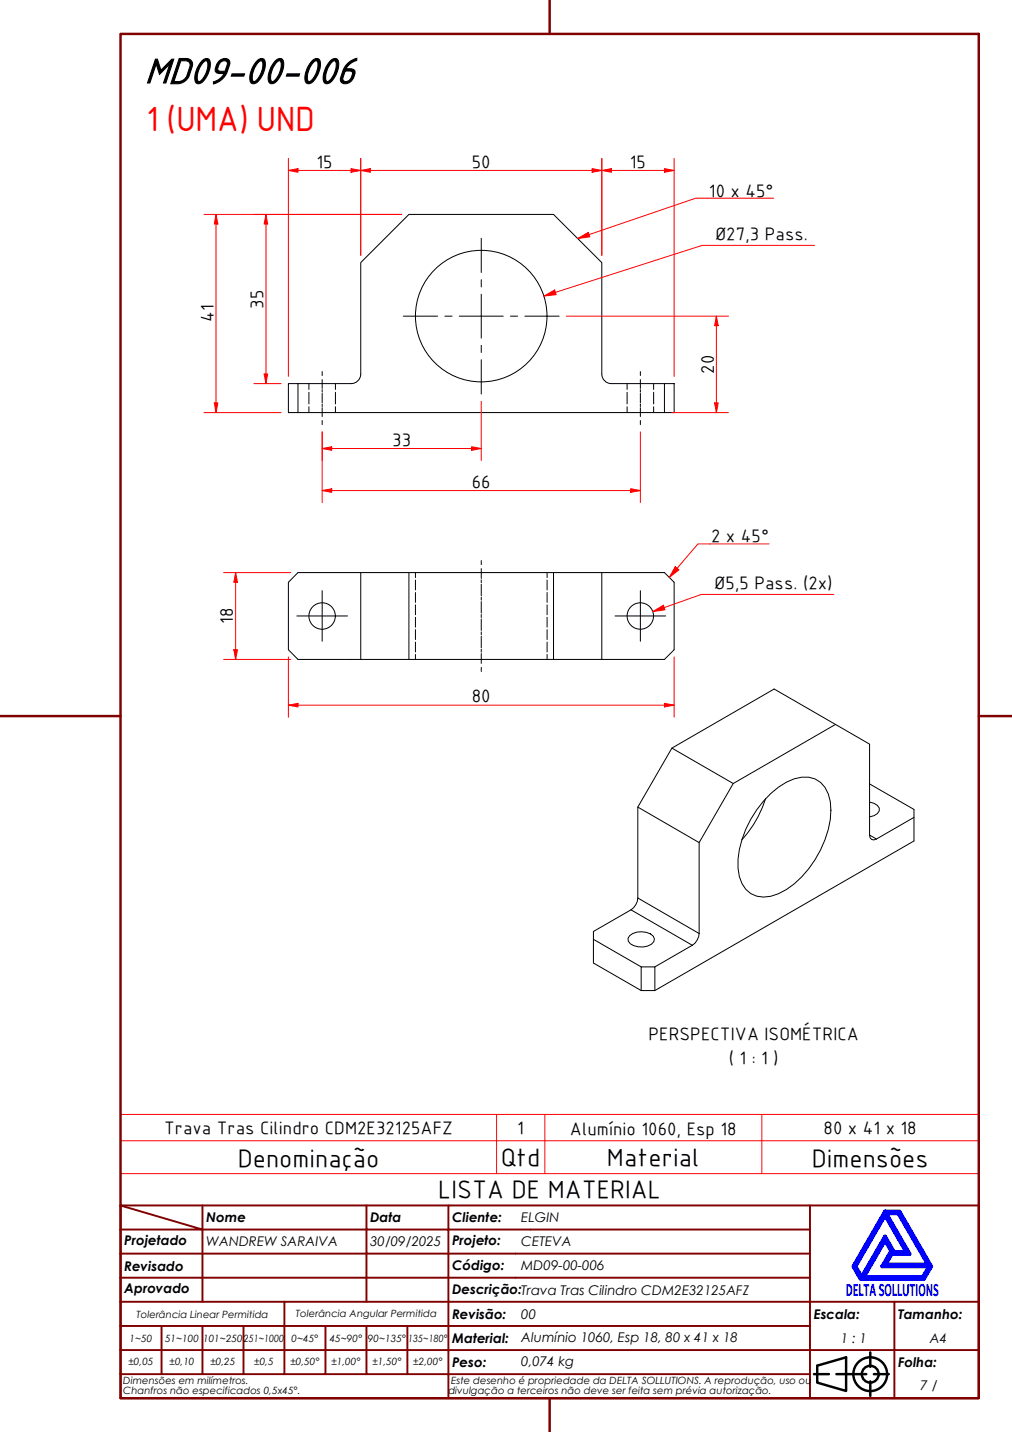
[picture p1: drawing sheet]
<svg xmlns="http://www.w3.org/2000/svg" width="210mm" height="297mm" viewBox="0 0 210 297" stroke-linecap="round" stroke-linejoin="round" font-family="sans-serif">
<!-- layer: Hidden (ABNT) -->
<g fill="none" stroke="#000" stroke-width=".21">
<path d="M64.1 79.6v1.2M69.6 79.6v1.2M130.1 79.6v1.2M135.6 79.6v1.2M64.1 81.4v2.4M64.1 84.4v1.2M69.6 81.4v2.4M69.6 84.4v1.2M130.1 81.4v2.4M130.1 84.4v1.2M135.6 81.4v2.4M135.6 84.4v1.2"/>
<path d="M86.2 118.8v1M113.5 118.8v1M86.2 120.3v2.1M86.2 122.9v2.1M86.2 125.5v2M86.2 128v2.1M86.2 130.6v2.1M86.2 133.2v2M86.2 135.7v1.1M113.5 120.3v2.1M113.5 122.9v2.1M113.5 125.5v2"/>
<path d="M113.5 128v2.1M113.5 130.6v2.1M113.5 133.2v2M113.5 135.7v1.1"/>
</g>
<!-- layer: Visible (ABNT) -->
<g fill="none" stroke="#000" stroke-width=".21">
<path d="M59.8 79.6h2v6h-2zM61.8 79.6h11a2 2 0 0 0 2-2v-23.1l10-10h30l10 10v23.1a2 2 0 0 0 2 2h11M137.8 79.6h2v6h-2zM61.8 85.6h76M74.8 118.8h50M74.8 118.8h-13l-2 2v14l2 2h13M74.8 118.8v18M84.8 118.8v18M114.8 118.8v18M124.8 118.8h13l2 2v14l-2 2h-13M124.8 118.8v18M74.8 136.8h50"/>
<path d="M139.4 155.2l12.7 7.3M173.3 150.3l-12.7-7.4-21.2 12.3-7.1 12.2v18.9M132.3 167.4l12.7 7.4M158.8 165.7a23.2 23.2 0 0 1-4.9 8.5M159.9 164.6a10.8 10.8 0 0 1 7.8-3.4 5 5 0 0 1 4.1 3.5 15.4 15.4 0 0 1-1.6 11.6 19.2 19.2 0 0 1-8.7 9.1 5.8 5.8 0 0 1-6.8-.9 8.5 8.5 0 0 1-1.6-6.3 21.7 21.7 0 0 1 6.8-13.6zM180.4 162.6l9.2 5.3v6.5l-53.8 31.1M180.4 173.2l.1 .6 .3 .3 .5 .1 .5-.2M180.4 173.2v-18.8l-7.1-4.1-21.2 12.2-7.1 12.3v18.8M180.4 166.4a1.82 1.82 0 0 1 2 1.8l-.4 .5-.7 .5-.9 .2M180.4 173.2l1.4 .8M189.6 169.6l-7.8 4.4M123.1 194.8l9.9 5.8"/>
<path d="M130.6 194.1a3.9 3.9 0 0 1 4.9 .1l.2 .6a2.19 2.19 0 0 1-2.3 1.6 3.1 3.1 0 0 1-3.1-1.2v-.6zM130.9 188.7l-7.8 4.5v6.6l9.9 5.7M130.9 188.7l12.7 7.4M132.3 186.3a3.2 3.2 0 0 1-1.4 2.4M132.3 186.3l12.7 7.3M143.6 196.1l-7.8 4.5M145 193.6a3.2 3.2 0 0 1-1.4 2.5M133 200.6h2.8v4.9h-2.8z"/>
<circle cx="99.8" cy="65.6" r="13.6"/>
<circle cx="66.8" cy="127.8" r="2.74"/>
<circle cx="132.8" cy="127.8" r="2.74"/>
</g>
<path d="M25 236.6h178v-5.4h-178v12.2M103 231.2v12.2M113 231.2v12.2M158 231.2v12.2M203 236.6v6.8h-178M25 243.4v6.6h178v-6.6" fill="none" stroke="#f00" stroke-width=".21"/>
<!-- layer: Borda A3/A4 (ABNT) -->
<path d="M25 7h178v283h-178zM114 0v7M0 148.5h25M203 148.5h7M114 290v7" fill="none" stroke="#800000" stroke-width=".51"/>
<path d="M183.6 257.3l1.2 2.2-1.8 3.2h9.7l-1.3 2.2h-12.2zM183.6 252.1l4.4 7.6h-2.6l-1.8-3.2-4.9 8.4-1.3-2.2zM183.6 251.3h3l6.5 11.4-1.5 2.6h-13.1l-1.5-2.6zM183.8 251.7h2.5l6.2 10.6h-8.8l1.3-2.2h3.7zM185 259.7h.2l-.1 .2z" fill="none" stroke="#00f" stroke-width=".8"/>
<!-- layer: 0 -->
<path d="M178.5 265.3h13.1" fill="none" stroke="#000" stroke-width=".21"/>
<g fill="none" stroke="#800000" stroke-width=".4">
<path d="M25 250l17 5h-17M25 250h178v40h-178zM42 255h34v5h17M42 255v15M42 250v5M76 250v5h17v5M93 250v5h75M168 250v20h-143M25 260h51v10M25 275h17M33.5 275v10M50.5 275h-8.5v10"/>
<path d="M59 270v15h-8.5M67.5 275v10h-8.5M76 275v10h8.5M84.5 275v10M93 275h-42.5v10M93 260v5h-68M93 275v10h75M93 260h75M93 275h75M168 265h-75v10M185.5 270v10h17.5M203 270h-35v10h17.5v10"/>
<path d="M25 285h25.5M25 280h143v10M67.5 285h8.5M84.5 285h8.5v5"/>
</g>
<g fill="none" stroke="#000" stroke-width=".51">
<path d="M168.8 285h3.1M169.5 283.3l6-1.8v7l-6-1.7zM173.5 285h6.2M180.5 280.5v3M180.5 286.5v3M181.3 285h3"/>
<circle cx="180.5" cy="285" r="3.5"/>
<circle cx="180.5" cy="285" r="1.75"/>
</g>
<!-- layer: Linha de centro (ISO) -->
<g fill="none" stroke="#000" stroke-width=".21">
<path d="M66.8 77.1v.8M66.8 78.7v1.9M132.8 77.1v.8M132.8 78.7v1.9M66.8 80.8v.5M66.8 81.6v2M66.8 83.8v.5M66.8 84.6v1.8M66.8 87.2v.9M132.8 80.8v.5M132.8 81.6v2M132.8 83.8v.5"/>
<path d="M132.8 84.6v1.8M132.8 87.2v.9M99.8 116.3v.8M99.8 117.9v2.1M99.8 120.3v.6M99.8 121.2v2.4M99.8 123.9v.6M99.8 124.8v2.4M99.8 127.5v.6M99.8 128.4v2.4M99.8 131.1v.6M99.8 132v2.4"/>
<path d="M99.8 134.7v.6M99.8 135.6v2M99.8 138.4v.9"/>
</g>
<!-- layer: Marca de centro (ISO) -->
<g fill="none" stroke="#000" stroke-width=".21">
<path d="M99.8 49.4v7.1M99.8 58v1.5M83.7 65.6h7.1M92.3 65.6h1.5M95.3 65.6h9.1M99.8 61v9.1M99.8 71.6v1.5M99.8 74.6v7.1M105.9 65.6h1.5M108.9 65.6h7.1M61.6 127.8h10.5M66.8 122.5v10.5"/>
<path d="M127.6 127.8h10.5M132.8 122.5v10.5"/>
</g>
<path d="M44.8 44.5v2" fill="none" stroke="#f00" stroke-width=".21"/>
<path d="M44.8 44.5l.4 2h-.8z" fill="#f00"/>
<path d="M44.8 44.5l.4 2h-.8zM44.8 83.6v2" fill="none" stroke="#f00" stroke-width=".21"/>
<path d="M44.4 83.6h.8l-.4 2z" fill="#f00"/>
<path d="M74.8 35.4h2M42.3 44.5h41M44.8 46.5v37.1M42.3 85.6h16M44.4 83.6h.8l-.4 2z" fill="none" stroke="#f00" stroke-width=".21"/>
<path d="M74.8 35.4l2-.4v.7z" fill="#f00"/>
<path d="M74.8 35.4l2-.4v.7zM122.8 35.4h2" fill="none" stroke="#f00" stroke-width=".21"/>
<path d="M122.8 35l2 .4-2 .3z" fill="#f00"/>
<path d="M74.8 32.9v20.1M76.8 35.4h46M122.8 35l2 .4-2 .3zM124.8 32.9v20.1M48.9 118.8v2" fill="none" stroke="#f00" stroke-width=".21"/>
<path d="M48.9 118.8l.4 2h-.8z" fill="#f00"/>
<path d="M48.9 118.8l.4 2h-.8zM48.9 134.8v2" fill="none" stroke="#f00" stroke-width=".21"/>
<path d="M48.5 134.8h.8l-.4 2z" fill="#f00"/>
<path d="M46.4 118.8h13.9M46.4 136.8h13.9M48.5 134.8h.8l-.4 2zM48.9 120.8v14" fill="none" stroke="#f00" stroke-width=".21"/>
<path d="M122.2 48.7l-2.4 .8" fill="none" stroke="#f00" stroke-width=".21"/>
<path d="M119.8 49.5l2.2-1.3 .3 .9z" fill="#f00"/>
<path d="M119.8 49.5l2.2-1.3 .3 .9zM160.5 41.1h-16.2l-22.1 7.6" fill="none" stroke="#f00" stroke-width=".21"/>
<path d="M55.2 44.5v2" fill="none" stroke="#f00" stroke-width=".21"/>
<path d="M55.2 44.5l.3 2h-.7z" fill="#f00"/>
<path d="M55.2 44.5l.3 2h-.7zM55.2 77.6v2" fill="none" stroke="#f00" stroke-width=".21"/>
<path d="M54.8 77.6h.7l-.3 2z" fill="#f00"/>
<path d="M52.7 44.5h30.6M55.2 46.5v31.1M52.7 79.6h5.6M54.8 77.6h.7l-.3 2zM148.6 65.6v2" fill="none" stroke="#f00" stroke-width=".21"/>
<path d="M148.6 65.6l.4 2h-.8z" fill="#f00"/>
<path d="M148.6 65.6l.4 2h-.8zM148.6 83.6v2" fill="none" stroke="#f00" stroke-width=".21"/>
<path d="M148.2 83.6h.8l-.4 2z" fill="#f00"/>
<path d="M72.8 35.4h2M117.5 65.6h33.6M148.6 67.6v16M139.3 85.6h11.8M148.2 83.6h.8l-.4 2z" fill="none" stroke="#f00" stroke-width=".21"/>
<path d="M72.8 35l2 .4-2 .3z" fill="#f00"/>
<path d="M59.8 35.4h2M72.8 35l2 .4-2 .3z" fill="none" stroke="#f00" stroke-width=".21"/>
<path d="M59.8 35.4l2-.4v.7z" fill="#f00"/>
<path d="M59.8 35.4l2-.4v.7zM59.8 32.9v45.2M61.8 35.4h11M74.8 32.9v20.1M124.8 35.4h2" fill="none" stroke="#f00" stroke-width=".21"/>
<path d="M124.8 35.4l2-.4v.7z" fill="#f00"/>
<path d="M124.8 35.4l2-.4v.7zM137.8 35.4h2" fill="none" stroke="#f00" stroke-width=".21"/>
<path d="M137.8 35l2 .4-2 .3z" fill="#f00"/>
<path d="M124.8 32.9v20.1M126.8 35.4h11M137.8 35l2 .4-2 .3zM139.8 32.9v45.2M97.8 93h2" fill="none" stroke="#f00" stroke-width=".21"/>
<path d="M97.8 92.7l2 .3-2 .4z" fill="#f00"/>
<path d="M66.8 93h2M97.8 92.7l2 .3-2 .4z" fill="none" stroke="#f00" stroke-width=".21"/>
<path d="M66.8 93l2-.3v.7z" fill="#f00"/>
<path d="M66.8 93l2-.3v.7zM66.8 89.6v5.9M68.8 93h29M99.8 83.2v12.3M130.8 101.8h2" fill="none" stroke="#f00" stroke-width=".21"/>
<path d="M130.8 101.4l2 .4-2 .3z" fill="#f00"/>
<path d="M66.8 101.8h2M130.8 101.4l2 .4-2 .3z" fill="none" stroke="#f00" stroke-width=".21"/>
<path d="M66.8 101.8l2-.4v.7z" fill="#f00"/>
<path d="M66.8 89.6v14.7M132.8 89.6v14.7M66.8 101.8l2-.4v.7zM68.8 101.8h62M59.8 146.3h2" fill="none" stroke="#f00" stroke-width=".21"/>
<path d="M59.8 146.3l2-.4v.7z" fill="#f00"/>
<path d="M59.8 146.3l2-.4v.7zM137.8 146.3h2" fill="none" stroke="#f00" stroke-width=".21"/>
<path d="M137.8 145.9l2 .4-2 .3z" fill="#f00"/>
<path d="M59.8 136.3v12.5M139.8 136.3v12.5M61.8 146.3h76M137.8 145.9l2 .4-2 .3z" fill="none" stroke="#f00" stroke-width=".21"/>
<path d="M140.4 117.9l-1.6 1.9" fill="none" stroke="#f00" stroke-width=".21"/>
<path d="M140.1 117.5l.7 .7-2 1.6z" fill="#f00"/>
<path d="M140.1 117.5l.7 .7-2 1.6zM159.5 112.8h-14.7l-4.4 5.1M137.8 126l-2.4 .9" fill="none" stroke="#f00" stroke-width=".21"/>
<path d="M135.4 126.9l2.2-1.4 .3 1z" fill="#f00"/>
<path d="M115.2 60.6l-2.4 .8M135.4 126.9l2.2-1.4 .3 1zM173 123.3h-27.5l-7.7 2.7" fill="none" stroke="#f00" stroke-width=".21"/>
<path d="M112.8 61.4l2.2-1.2 .4 .9z" fill="#f00"/>
<path d="M169 50.9h-23.3l-30.5 9.7M112.8 61.4l2.2-1.2 .4 .9z" fill="none" stroke="#f00" stroke-width=".21"/>
<text font-size="81.9" fill="#fff" x="188.7" y="289">.</text>
<text font-size="8.1" x="30" y="17.3">MD09-00-006</text>
<text font-size="7" fill="#f00" x="30.4" y="27.1">1 (UMA) UND</text>
<g font-size="5.4">
<text x="49.3" y="242">Denominação</text>
<text x="103.9" y="241.8">Qtd</text>
<text x="125.9" y="241.8">Material</text>
<text x="168.4" y="242">Dimensões</text>
<text x="90.9" y="248.5">LISTA DE MATERIAL</text>
</g>
<g font-size="3.9">
<text x="65.6" y="34.8">15</text>
<text x="97.9" y="34.8">50</text>
<text x="130.6" y="34.8">15</text>
<text x="147" y="40.8">10 x 45°</text>
<text x="148.4" y="49.8">Ø27,3 Pass.</text>
<text x="54.6" y="64" transform="rotate(-90 54.6 64)">35</text>
<text x="44.3" y="66.9" transform="rotate(-90 44.3 66.9)">41</text>
<text x="148" y="77.5" transform="rotate(-90 148 77.5)">20</text>
<text x="81.4" y="92.5">33</text>
<text x="97.9" y="101.2">66</text>
<text x="147.5" y="112.5">2 x 45°</text>
<text x="148.2" y="122.2">Ø5,5 Pass. (2x)</text>
<text x="48.3" y="129.5" transform="rotate(-90 48.3 129.5)">18</text>
<text x="97.9" y="145.7">80</text>
<text x="134.5" y="215.7">PERSPECTIVA ISOMÉTRICA</text>
<text x="151.2" y="220.7">( 1 : 1 )</text>
<text x="34.1" y="235.2">Trava Tras Cilindro CDM2E32125AFZ</text>
<text x="107.3" y="235.2">1</text>
<text x="118.2" y="235.3">Alumínio 1060, Esp 18</text>
<text x="170.8" y="235.2">80 x 41 x 18</text>
</g>
<text font-size="3.9" fill="#00f" x="175.4" y="268.8">DELTASOLLUTIONS</text>
<g font-size="2.8">
<text x="42.8" y="253.5">Nome</text>
<text x="76.8" y="253.5">Data</text>
<text x="93.8" y="253.6">Cliente:</text>
<text x="108.1" y="253.5">ELGIN</text>
<text x="25.8" y="263.6">Revisado</text>
<text x="25.8" y="258.3">Projetado</text>
<text x="42.8" y="258.5">WANDREW SARAIVA</text>
<text x="76.8" y="258.4">30/09/2025</text>
<text x="93.8" y="263.4">Código:</text>
<text x="93.8" y="258.3">Projeto:</text>
<text x="108.1" y="263.5">MD09-00-006</text>
<text x="108.1" y="258.5">CETEVA</text>
<text x="25.8" y="268.3">Aprovado</text>
<text x="93.8" y="268.3">Descrição:Trava Tras Cilindro CDM2E32125AFZ</text>
<text x="93.8" y="273.6">Revisão:</text>
<text x="108.1" y="273.5">00</text>
<text x="168.8" y="273.5">Escala:</text>
<text x="186.3" y="273.5">Tamanho:</text>
<text x="93.8" y="278.6">Material:</text>
<text x="108.1" y="278.3">Alumínio 1060, Esp 18, 80 x 41 x 18</text>
<text x="174.4" y="278.5">1 : 1</text>
<text x="192.8" y="278.6">A4</text>
<text x="93.8" y="283.5">Peso:</text>
<text x="108.1" y="283.3">0,074 kg</text>
<text x="186.3" y="283.5">Folha:</text>
<text x="190.9" y="288.4">7 / 16</text>
</g>
<g font-size="2.1">
<text x="28.3" y="273.3">Tolerância Linear Permitida</text>
<text x="61.4" y="273.1">Tolerância Angular Permitida</text>
<text x="26.9" y="278.3">1~50</text>
<text x="34.2" y="278.3">51~100</text>
<text x="42.1" y="278.3">101~250</text>
<text x="50.5" y="278.3">251~1000</text>
<text x="60.5" y="278.3">0~45°</text>
<text x="68.4" y="278.3">45~90°</text>
<text x="76.3" y="278.3">90~135°</text>
<text x="84.7" y="278.3">135~180°</text>
<text x="25.6" y="287.1">Dimensões em milímetros.</text>
<text x="26.6" y="283.2">±0,05</text>
<text x="35.2" y="283.2">±0,10</text>
<text x="43.6" y="283.2">±0,25</text>
<text x="52.7" y="283.2">±0,5</text>
<text x="60.2" y="283.2">±0,50°</text>
<text x="68.7" y="283.2">±1,00°</text>
<text x="77.2" y="283.2">±1,50°</text>
<text x="85.7" y="283.2">±2,00°</text>
<text x="93.6" y="287.1">Este desenho é propriedade da DELTA SOLLUTIONS. A reprodução, uso ou</text>
<text x="25.6" y="289.2">Chanfros não especificados 0,5x45°.</text>
<text x="93" y="289.2">divulgação a terceiros não deve ser feita sem prévia autorização.</text>
</g>
</svg>
